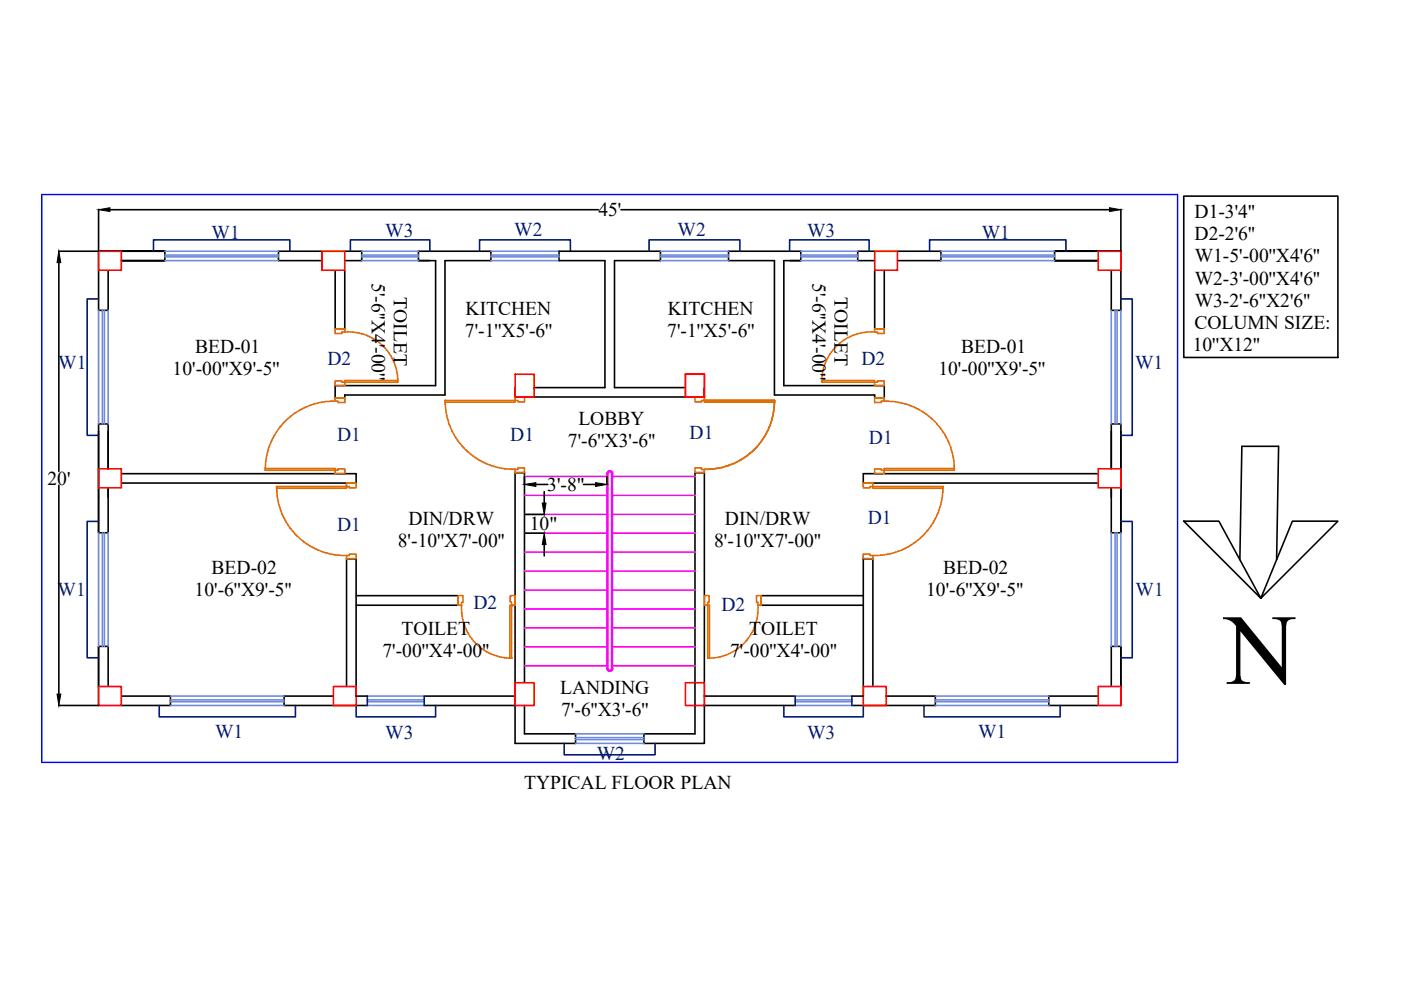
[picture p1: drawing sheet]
<svg xmlns="http://www.w3.org/2000/svg" width="297mm" height="210mm" viewBox="0 0 297 210" stroke-linecap="round" stroke-linejoin="round" font-family="sans-serif">
<!-- layer: Boundary -->
<path d="M8.9 41.2h240.8v120.4h-240.8z" fill="none" stroke="#00f" stroke-width=".3"/>
<!-- layer: Wall -->
<g fill="none" stroke="#000" stroke-width=".34">
<path d="M20.9 53.3h14.1h-14.1M20.9 53.3v12.5h2v-8.5M25.7 55.3h9.3h-9.3M35 53.3v2M68.3 55.3h-9.3v-2h17.7v2h-3.6M71.1 57.3v12.4h2v-12.4M88.7 53.3h15.4v2h-9.8v28.4h-21.2v.7h-2v-2.6h21.3v-26.5h-3.7zM154.5 53.3h15.3v2h-3.6v26.5h21.3v2.6h-2.1v-.7h-21.2v-28.4h-9.7zM185.4 55.3h-3.6v-2h17.7v2h-9.2M185.4 57.3v12.4h2.1v-12.4M223.6 53.3v2M232.8 55.3h-9.2h9.2"/>
<path d="M237.6 53.3h-14h14M237.6 53.3v12.5h-2v-8.5M22.9 99.4v-9.5h-2v23.1h2v-9.6M109.2 82.2v2h40.1v-2M113.2 82.2h15.1v-26.9h-9.8v-2h21.5v2h-9.7v26.9h15M235.6 99.4v-9.5h2v23.1h-2v-9.6M25.7 100.4h49.8v2h-49.8M111.2 109.1h4.2M111.2 113h4.2M113.6 102.7h2.5M115.4 104.2v2.5M115.4 115.5v2.4"/>
<path d="M123.7 102.7h2.6M128.7 101.1v1.7M147.3 100.2h2v57.4h-12.8v-2h10.8zM232.8 100.4h-49.8v2h49.8M75.5 126.3h21.6v2h-21.6M183 126.3h-21.6v2h21.6M22.9 145.6v-8.6h-2v12.6M25.7 147.6h10.4v2h-10.4M70.7 147.6h-10.5v2h17.7M73.5 145.6v-27.1h2v29.1h2.4M89.9 147.6h19.3M89.9 149.6h19.3"/>
<path d="M111.2 144.8v-44.6h-2v57.4h12.8v-2h-10.8v-6M149.3 147.6h19.3M149.3 149.6h19.3M185.1 145.6v-27.1h-2.1v29.1h-2.4M187.9 147.6h10.4v2h-17.7M232.8 147.6h-10.4v2h10.4M235.6 145.6v-8.6h2v12.6"/>
</g>
<!-- layer: Stair -->
<g fill="none" stroke="#f0f" stroke-width=".34">
<path d="M111.2 117.1h17.5M111.2 113h17.5M111.2 109.1h17.5M111.2 105h17.5M111.2 101h17.5M128.7 100.4a.61 .61 0 0 1 .6-.6 .61 .61 0 0 1 .6 .6M128.7 100.4v41.3a.61 .61 0 0 0 .6 .6 .61 .61 0 0 0 .6-.6M128.8 100.4v41.3M128.9 100.4a.4 .4 0 0 1 .4-.4 .4 .4 0 0 1 .4 .4M129.7 100.4v41.3M129.9 117.1h17.4M129.9 113h17.4"/>
<path d="M129.9 109.1h17.4M129.9 105h17.4M129.9 101h17.4M129.9 100.4v41.3M111.2 137.1h17.5M111.2 133.1h17.5M111.2 129.1h17.5M111.2 125.1h17.5M111.2 121.1h17.5M129.9 137.1h17.4M129.9 133.1h17.4M129.9 129.1h17.4"/>
<path d="M129.9 125.1h17.4M129.9 121.1h17.4M111.2 141.2h17.5M128.9 141.7a.4 .4 0 0 0 .4 .4 .4 .4 0 0 0 .4-.4M129.9 141.2h17.4"/>
</g>
<!-- layer: Window -->
<g fill="none" stroke="#6e8add" stroke-width=".34">
<path d="M35 53.3h24M35 54.1h24M35 55.3h24M35 54.5h24M76.7 53.3h12M76.7 54.1h12M76.7 55.3h12M76.7 54.5h12M104.1 53.3h14.4M104.1 54.1h14.4M104.1 55.3h14.4M104.1 54.5h14.4"/>
<path d="M140 53.3h14.5M140 54.1h14.5M140 55.3h14.5M140 54.5h14.5M169.8 53.3h12M169.8 54.1h12M169.8 55.3h12M169.8 54.5h12M199.5 53.3h24.1M199.5 54.1h24.1M199.5 55.3h24.1M199.5 54.5h24.1"/>
<path d="M20.9 65.8v24.1M21.7 65.8v24.1M22.1 65.8v24.1M22.9 65.8v24.1M235.6 65.8v24.1M236.4 65.8v24.1M236.8 65.8v24.1M237.6 65.8v24.1M20.9 113v24M21.7 113v24M22.1 113v24M22.9 113v24"/>
<path d="M235.6 113v24M236.4 113v24M236.8 113v24M237.6 113v24M36.1 147.6h24.1M36.1 148.4h24.1M36.1 149.6h24.1M36.1 148.8h24.1M77.9 147.6h12M77.9 148.4h12M77.9 149.6h12M77.9 148.8h12"/>
<path d="M122 155.6h14.5M122 156.4h14.5M122 157.6h14.5M122 156.8h14.5M168.6 147.6h12M168.6 148.4h12M168.6 149.6h12M168.6 148.8h12M198.3 147.6h24.1M198.3 148.4h24.1M198.3 149.6h24.1M198.3 148.8h24.1"/>
</g>
<!-- layer: Door -->
<g fill="none" stroke="#dd6e00" stroke-width=".34">
<path d="M71.1 69.7h2v.7h-.6v.3h-1.4zM73.1 70.4a10.5 10.5 0 0 1 11.3 10.7M185.4 69.7h2.1v1h-1.5v-.3h-.6zM185.5 70.4a10.5 10.5 0 0 0-11.3 10.7M56.2 99.3h14.9v.4h-14.9zM71.1 99.7h.6v-.3h1.4v1h-2zM71.1 84.4h2v1h-1.4v-.3h-.6zM71.1 80.7h1.4v.3h.6v.8h-2zM71.1 85.1a14.5 14.5 0 0 0-14.9 14.6M73.1 80.7h11.2v.3h-11.2zM94.3 84.9h14.9v.4h-14.9zM94.4 84.8a14.5 14.5 0 0 0 14.8 14.7"/>
<path d="M109.2 84.2h2v1h-1.4v-.3h-.6zM109.2 99.5h.6v-.3h1.4v1h-2zM147.3 84.2h2v.7h-.6v.3h-1.4zM147.3 99.2h1.4v.3h.6v.7h-2zM149.3 84.9h14.9v.4h-14.9zM164.2 84.8a14.5 14.5 0 0 1-14.9 14.7M174.2 80.7h11.2v.3h-11.2zM185.4 99.4h1.4v.3h.7v.7h-2.1zM185.4 84.4h2.1v.7h-.7v.3h-1.4zM185.4 81h.6v-.3h1.5v1.1h-2.1zM187.5 99.3h14.8v.4h-14.8zM187.5 85.1a14.5 14.5 0 0 1 14.8 14.6"/>
<path d="M58.6 103.1h14.9v.4h-14.9zM58.7 103.1a14.5 14.5 0 0 0 14.8 14.7M73.5 102.4h2v1h-1.4v-.3h-.6zM73.5 117.8h.6v-.3h1.4v1h-2zM183 102.4h2.1v.7h-.6v.3h-1.5zM183 117.5h1.5v.3h.6v.7h-2.1zM185.1 103.1h14.8v.4h-14.8zM199.9 103.1a14.5 14.5 0 0 1-14.8 14.7M97.1 126.3h1.1v1.4h-.3v.6h-.8zM97.9 128.3a10.5 10.5 0 0 0 10.6 11.2M108.1 128.3h.4v11.2h-.4zM108.2 126.3h1v2h-.7v-.6h-.3z"/>
<path d="M149.3 126.3h1.1v1.4h-.3v.6h-.8zM150.1 128.3h.3v11.2h-.3zM160.4 126.3h1v2h-.7v-.6h-.3zM160.7 128.3a10.5 10.5 0 0 1-10.7 11.2"/>
</g>
<!-- layer: Sunshade -->
<g fill="none" stroke="#001c72" stroke-width=".34">
<path d="M32.5 53.3v-2.4h29v2.4M74.3 53.3v-2.4h16.8v2.4M101.7 53.3v-2.4h19.2v2.4M137.6 53.3v-2.4h19.3v2.4M167.4 53.3v-2.4h16.9v2.4M197.1 53.3v-2.4h28.9v2.4M20.9 63.4h-2.4v28.9h2.4M237.6 63.4h2.5v28.9h-2.5M20.9 110.5h-2.4v29h2.4M237.6 110.5h2.5v29h-2.5M33.8 149.6v2.4h28.8v-2.4M75.5 149.6v2.4h16.9v-2.4"/>
<path d="M77.9 147.6v2M89.9 147.6v2M119.6 157.6v2.4h19.3v-2.4M166.2 149.6v2.4h16.8v-2.4M168.6 147.6v2M180.6 147.6v2M195.9 149.6v2.4h28.9v-2.4"/>
</g>
<!-- layer: COLUMN -->
<g fill="none" stroke="#f00" stroke-width=".34">
<path d="M20.9 53.3h4.8v4h-4.8zM68.3 53.3h4.8v4h-4.8zM185.4 53.3h4.9v4h-4.9zM232.8 53.3h4.8v4h-4.8zM109.2 79.3h4v4.9h-4zM145.3 79.3h4v4.9h-4zM20.9 99.4h4.8v4h-4.8zM232.8 99.4h4.8v4h-4.8zM20.9 145.6h4.8v4h-4.8zM70.7 145.6h4.8v4h-4.8zM109.2 144.8h4v4.8h-4zM145.3 144.8h4v4.8h-4z"/>
<path d="M183 145.6h4.9v4h-4.9zM232.8 145.6h4.8v4h-4.8z"/>
</g>
<!-- layer: Wall -->
<path d="M111.2 102.7l2.4-.4v.8zM115 106.7h.8l-.4 2.4zM115.4 113l.4 2.5h-.8zM126.3 102.3l2.4 .4-2.4 .4z" fill="#000" stroke="#000" stroke-width=".21"/>
<!-- layer: Text -->
<path d="M12.4 53.3h8.5M12.5 55.7v44.3M20.9 44.4v8.8M23.3 44.5h103.6M131.6 44.5h103.6M237.6 44.4v8.8M251 41.6h32.7v34.2h-32.7zM12.5 102.9v44.3M251 110.5h7.4l8.9 16.3 6.7-16.3h9.7l-16.4 16.3zM262.9 118.7l.4-24.1h7.8l-.4 24.1M12.4 149.6h8.5" fill="none" stroke="#000" stroke-width=".34"/>
<path d="M12.5 53.3l.4 2.4h-.8zM20.9 44.5l2.4-.5v.8zM235.2 44l2.4 .5-2.4 .3zM12.1 147.2h.8l-.4 2.4z" fill="#000" stroke="#000" stroke-width=".21"/>
<text font-size="21.3" x="259.6" y="145">N</text>
<g font-size="4.1">
<text x="126.9" y="45.9">45'</text>
<text x="253.3" y="46.3">D1-3'4''</text>
<text x="253.3" y="50.9">D2-2'6''</text>
<text x="253.3" y="55.6">W1-5'-00''X4'6''</text>
<text x="78.8" y="60" transform="rotate(90 78.8 60)">5'-6''X4'-00''</text>
<text x="83.5" y="63" transform="rotate(90 83.5 63)">TOILET</text>
<text x="172.3" y="60" transform="rotate(90 172.3 60)">5'-6''X4'-00''</text>
<text x="176.9" y="63" transform="rotate(90 176.9 63)">TOILET</text>
<text x="253.3" y="60.3">W2-3'-00''X4'6''</text>
<text x="253.3" y="65">W3-2'-6''X2'6''</text>
<text x="98.6" y="71.6">7'-1''X5'-6''</text>
<text x="98.7" y="66.9">KITCHEN</text>
<text x="141.5" y="71.6">7'-1''X5'-6''</text>
<text x="141.6" y="66.9">KITCHEN</text>
<text x="253.2" y="69.7">COLUMN SIZE:</text>
<text x="41.4" y="74.8">BED-01</text>
<text x="203.8" y="74.8">BED-01</text>
<text x="252.9" y="74.4">10''X12''</text>
<text x="36.6" y="79.5">10'-00''X9'-5''</text>
<text x="199" y="79.5">10'-00''X9'-5''</text>
<text x="120.4" y="94.7">7'-6''X3'-6''</text>
<text x="122.6" y="90">LOBBY</text>
<text x="10.1" y="102.8">20'</text>
<text x="116" y="104.1">3'-8&quot;</text>
<text x="86.6" y="111.3">DIN/DRW</text>
<text x="112.3" y="112.5">10&quot;</text>
<text x="153.7" y="111.3">DIN/DRW</text>
<text x="84.4" y="115.9">8'-10''X7'-00''</text>
<text x="151.4" y="115.9">8'-10''X7'-00''</text>
<text x="44.9" y="121.6">BED-02</text>
<text x="200" y="121.6">BED-02</text>
<text x="41.3" y="126.3">10'-6''X9'-5''</text>
<text x="196.4" y="126.3">10'-6''X9'-5''</text>
<text x="85.2" y="134.6">TOILET</text>
<text x="158.9" y="134.6">TOILET</text>
<text x="81.1" y="139.3">7'-00''X4'-00''</text>
<text x="154.8" y="139.3">7'-00''X4'-00''</text>
<text x="118.8" y="147.1">LANDING</text>
<text x="119" y="151.8">7'-6''X3'-6''</text>
<text x="111.1" y="167.3">TYPICAL FLOOR PLAN</text>
</g>
<g font-size="4.1" fill="#001c72">
<text x="44.9" y="50.6">W1</text>
<text x="81.7" y="50.2">W3</text>
<text x="109" y="50">W2</text>
<text x="143.7" y="50">W2</text>
<text x="171.1" y="50.2">W3</text>
<text x="208.1" y="50.6">W1</text>
<text x="69.4" y="77.5">D2</text>
<text x="182.7" y="77.3">D2</text>
<text x="12.3" y="78.3">W1</text>
<text x="240.7" y="78.3">W1</text>
<text x="71.5" y="93.5">D1</text>
<text x="108.2" y="93.5">D1</text>
<text x="146.2" y="93.1">D1</text>
<text x="184.2" y="94.1">D1</text>
<text x="71.5" y="112.5">D1</text>
<text x="184" y="111">D1</text>
<text x="12.2" y="126.5">W1</text>
<text x="100.4" y="129.1">D2</text>
<text x="153" y="129.6">D2</text>
<text x="240.8" y="126.5">W1</text>
<text x="45.6" y="156.4">W1</text>
<text x="81.7" y="156.7">W3</text>
<text x="126.5" y="161.1">W2</text>
<text x="171.1" y="156.7">W3</text>
<text x="207.4" y="156.4">W1</text>
</g>
</svg>
